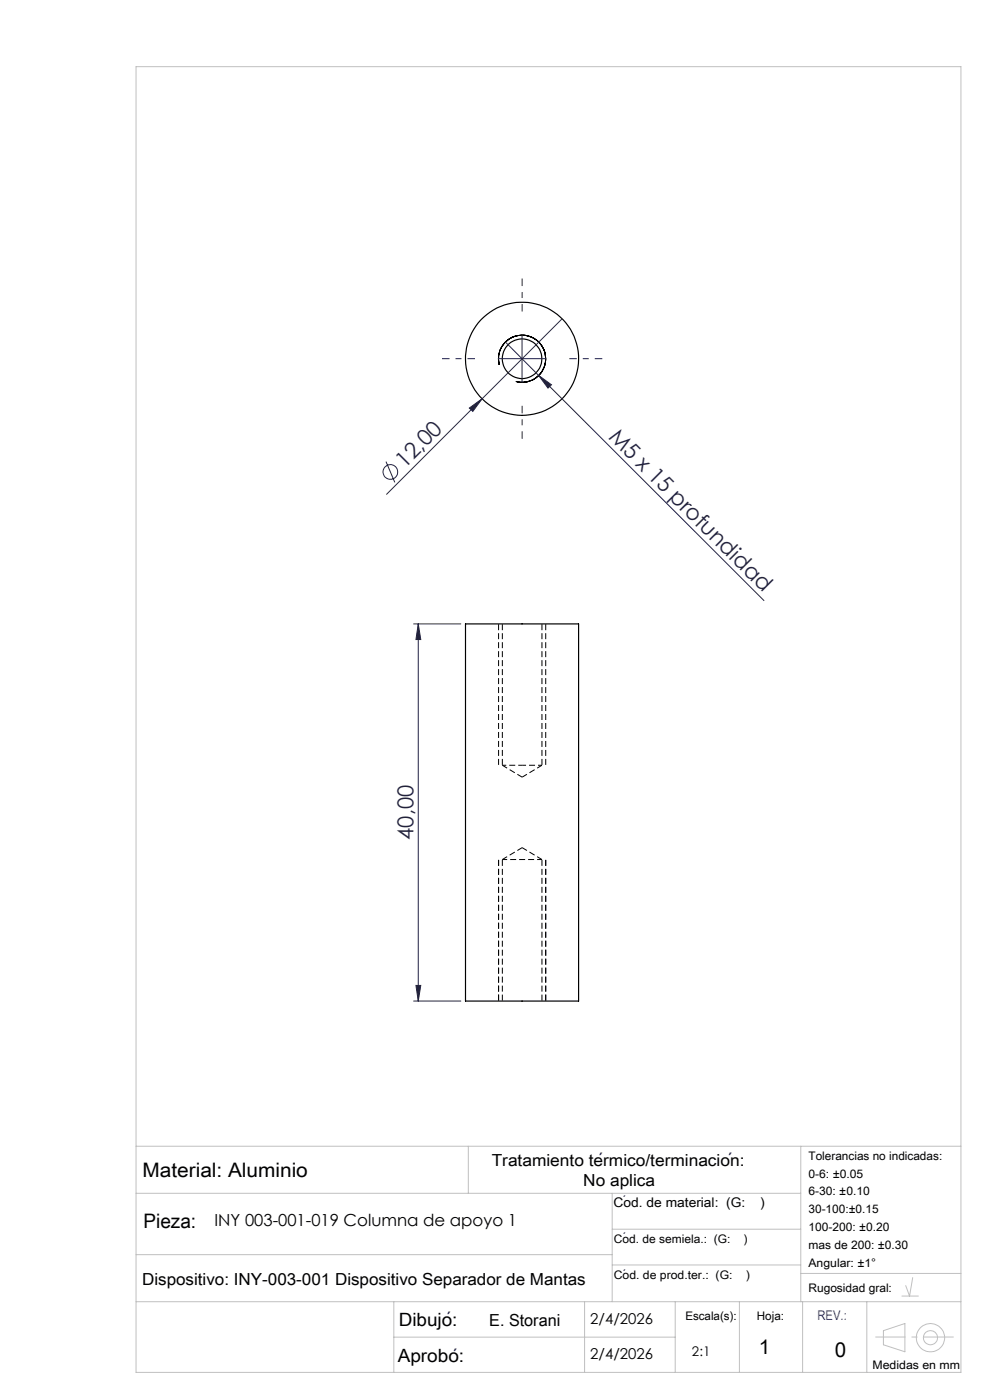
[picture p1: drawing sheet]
<svg xmlns="http://www.w3.org/2000/svg" width="210mm" height="297mm" viewBox="0 0 210 297" stroke-linecap="round" stroke-linejoin="round" font-family="sans-serif">
<path d="M115 182.3h-8.4" fill="none" stroke="#000" stroke-width=".21" stroke-dasharray="1.3 .6" stroke-dashoffset=".2" stroke-linecap="butt"/>
<path d="M106.6 162.3h4.2M110.8 162.3h4.2" fill="none" stroke="#000" stroke-width=".21" stroke-dasharray="1.3 .6" stroke-dashoffset=".4" stroke-linecap="butt"/>
<path d="M105.8 132.3v30M106.6 132.3v30M115.8 132.3v30M115 162.3v-30M106.6 182.3v30M105.8 212.3v-30M115 212.3v-30M115.8 212.3v-30" fill="none" stroke="#000" stroke-width=".21" stroke-dasharray="1.3 .6" stroke-dashoffset="-.1" stroke-linecap="butt"/>
<path d="M106.6 162.3l4.2 2.6M110.8 179.8l-4.2 2.5M110.8 164.9l4.2-2.6M115 182.3l-4.2-2.5" fill="none" stroke="#000" stroke-width=".21" stroke-dasharray="1.3 .6" stroke-dashoffset=".1" stroke-linecap="butt"/>
<g fill="none" stroke="#000" stroke-width=".25">
<path d="M98.7 132.4h24v80h-24z"/>
<circle cx="110.7" cy="76.1" r="12"/>
<circle cx="110.8" cy="76.1" r="4.2"/>
</g>
<g fill="none" stroke="#212142" stroke-width=".21">
<path d="M105.7 76.1h10M107.2 72.6l7.1 7.1M110.7 71.1v10M114.3 79.7l2.7 1.9-.8 .7zM114.3 79.7l47.8 47.8M119.2 67.6l-37.2 37.3M81.9 97.9l1.8 4.4M99.6 86.6l2.7-2-2 2.7zM87.7 132.4h10.1M88.7 132.4l.6 3.3h-1.1zM88.7 132.4v80M87.7 212.4h10.1"/>
<path d="M88.2 209.1h1.1l-.6 3.3z"/>
<circle cx="82.8" cy="100.1" r="1.57"/>
</g>
<g fill="none" stroke="#c0c0c0" stroke-width=".21">
<path d="M28.9 14.1h174.9v277h-174.9zM28.9 253.1h141M28.9 243.2h174.9M99.3 243.2v9.9M129.9 253.1v23.1M169.9 243.2v33M28.9 276.2h174.9M28.9 266.2h101M83.5 276.2v14.9M124 276.2v14.9M129.9 260.8h40M129.9 268.4h40"/>
<path d="M143.2 276.2v14.9M156.8 276.2v14.9M169.9 270.2h33.9M170.3 276.2v14.9M183.9 276.2v14.9M191.3 275h3.5M193.6 271l-.7 4-.8-2.3M83.5 283.7h59.7M187.4 282.3l4.5-1.5v6l-4.5-1.5z"/>
<circle cx="197.4" cy="283.8" r="3"/>
<circle cx="197.4" cy="283.8" r="1.48"/>
</g>
<path d="M105.9 77.4a5 5 0 0 1 4.4-6.3 5 5 0 0 1 5.4 5.4 5 5 0 0 1-6.3 4.4" fill="none" stroke="#000" stroke-width=".21"/>
<path d="M185.7 283.6h16.6" fill="none" stroke="#c0c0c0" stroke-width=".21" stroke-dasharray="15.2 1.3 1.3 1.3" stroke-dashoffset="8.8" stroke-linecap="butt"/>
<path d="M100.8 76.1h-7M110.8 66.1v-7M120.8 76.1h7M110.8 86.1v7" fill="none" stroke="#212142" stroke-width=".21" stroke-dasharray="15.2 1.3 1.3 1.3" stroke-dashoffset="13.6" stroke-linecap="butt"/>
<g fill="#212142">
<path d="M99.6 86.6l2.7-2-2 2.7z"/>
<path d="M114.3 79.7l2.7 1.9-.8 .7z"/>
<path d="M88.7 132.4l.6 3.3h-1.1zM88.2 209.1h1.1l-.6 3.3z"/>
</g>
<g font-size="4.7" fill="#212142">
<text x="128.9" y="92.8" transform="rotate(45 128.9 92.8)">M5 x 15 profundidad</text>
<text x="85.9" y="99.5" transform="rotate(-45 85.9 99.5)">12,00</text>
<text x="87.7" y="178.2" transform="rotate(-90 87.7 178.2)">40,00</text>
</g>
<g font-size="4.4">
<text x="161" y="287.2">1</text>
<text x="177.1" y="287.9">0</text>
</g>
<g font-size="4.2">
<text x="30.2" y="249.7">Material: Aluminio</text>
<text x="30.4" y="260.5">Pieza:</text>
</g>
<g font-size="3.9" fill="#212142">
<text x="126.8" y="247.4">´</text>
<text x="154.3" y="247.4">´</text>
<text x="94.6" y="281.2">´</text>
<text x="95.9" y="289">´</text>
</g>
<g font-size="3.9">
<text x="84.6" y="281.2">Dibujo:</text>
<text x="84.4" y="289">Aprobo:</text>
</g>
<g font-size="3.5">
<text x="104.3" y="247.3">Tratamiento termico/terminacion:</text>
<text x="123.7" y="251.7">No aplica</text>
<text x="45.5" y="260.2">INY 003-001-019 Columna de apoyo 1</text>
<text x="30.1" y="272.7">Dispositivo: INY-003-001 Dispositivo Separador de Mantas</text>
<text x="103.8" y="281.2">E. Storani</text>
</g>
<g font-size="3.2">
<text x="125.2" y="280.9">2/4/2026</text>
<text x="125.2" y="288.3">2/4/2026</text>
</g>
<g font-size="2.8">
<text x="130.2" y="256.1">Cod. de material: (G:</text>
<text x="161.4" y="256.1">)</text>
<text x="146.8" y="287.8">2:1</text>
</g>
<text font-size="2.8" fill="#00f" x="173.4" y="280.1">REV.:</text>
<g font-size="2.5">
<text x="171.5" y="246">Tolerancias no indicadas:</text>
<text x="171.5" y="249.8">0-6: ±0.05</text>
<text x="171.5" y="253.6">6-30: ±0.10</text>
<text x="171.5" y="257.4">30-100:±0.15</text>
<text x="130.2" y="263.6">Cod. de semiela.: (G:</text>
<text x="157.8" y="263.6">)</text>
<text x="171.5" y="261.2">100-200: ±0.20</text>
<text x="171.5" y="265">mas de 200: ±0.30</text>
<text x="171.5" y="268.8">Angular: ±1°</text>
<text x="130.2" y="271.4">Cod. de prod.ter.: (G:</text>
<text x="158.3" y="271.4">)</text>
<text x="171.5" y="274.2">Rugosidad gral:</text>
<text x="145.4" y="280">Escala(s):</text>
<text x="160.6" y="280">Hoja:</text>
<text x="185.1" y="290.5">Medidas en mm</text>
</g>
<g font-size="2.5" fill="#212142">
<text x="132.1" y="255.5">´</text>
<text x="132.1" y="263.2">´</text>
<text x="132.1" y="271.1">´</text>
</g>
</svg>
